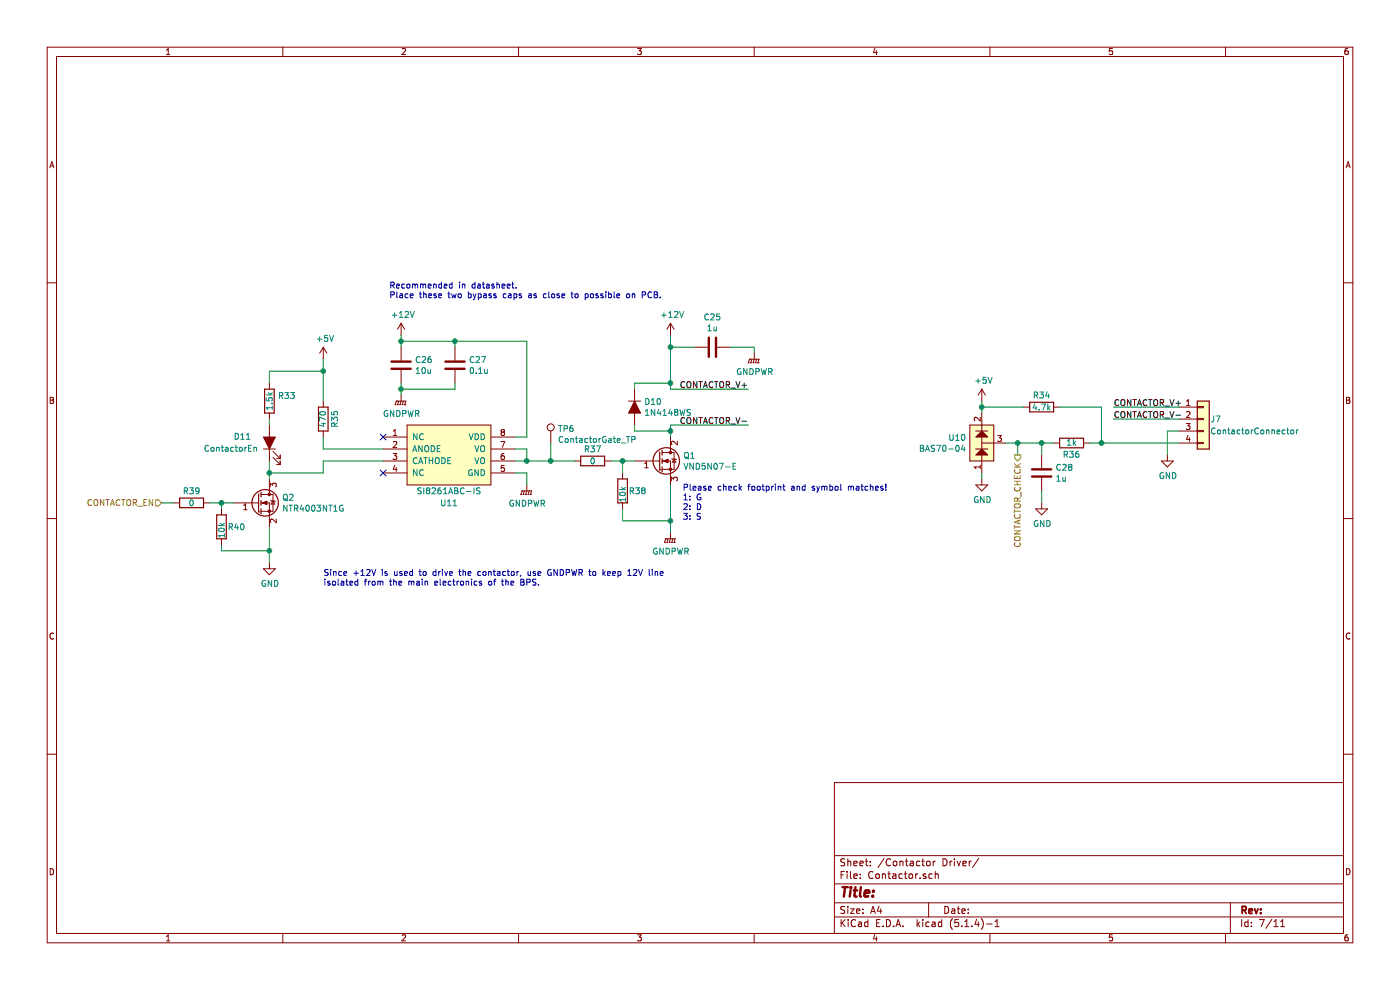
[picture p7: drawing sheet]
EESchema Schematic File Version 4
LIBS:BPSMaster-cache
EELAYER 30 0
EELAYER END
$Descr A4 11693 8268
encoding utf-8
Sheet 7 11
Title ""
Date ""
Rev ""
Comp ""
Comment1 ""
Comment2 ""
Comment3 ""
Comment4 ""
$EndDescr
$Comp
L Connector_Generic:Conn_01x04 J7
U 1 1
P 10050 3500
F 0 "J7" H 10200 3500 50  0000 R CNN
F 1 "ContactorConnector" H 10850 3400 50  0000 R CNN
F 2 "UTSVT_Connectors:Molex_MicroFit3.0_1x4xP3.00mm_PolarizingPeg_Vertical" H 10050 3500 50  0001 C CNN
F 3 "~" H 10050 3500 50  0001 C CNN
	1    10050 3500
	1    0    0    -1  
$EndComp
$Comp
L power:GND #PWR063
U 1 1
P 9750 3800
F 0 "#PWR063" H 9750 3550 50  0001 C CNN
F 1 "GND" H 9755 3627 50  0000 C CNN
F 2 "" H 9750 3800 50  0001 C CNN
F 3 "" H 9750 3800 50  0001 C CNN
	1    9750 3800
	1    0    0    -1  
$EndComp
$Comp
L Device:R R36
U 1 1
P 8950 3700
F 0 "R36" V 8850 3700 50  0000 C CNN
F 1 "1k" V 8950 3700 50  0000 C CNN
F 2 "Resistor_SMD:R_0805_2012Metric" V 8880 3700 50  0001 C CNN
F 3 "~" H 8950 3700 50  0001 C CNN
	1    8950 3700
	0    -1   -1   0   
$EndComp
Wire Wire Line
	9750 3800 9750 3600
Wire Wire Line
	9850 3700 9200 3700
$Comp
L Device:C C28
U 1 1
P 8700 3950
F 0 "C28" H 8815 3996 50  0000 L CNN
F 1 "1u" H 8815 3905 50  0000 L CNN
F 2 "Capacitor_SMD:C_0805_2012Metric" H 8738 3800 50  0001 C CNN
F 3 "~" H 8700 3950 50  0001 C CNN
	1    8700 3950
	1    0    0    -1  
$EndComp
Wire Wire Line
	8700 3800 8700 3700
Wire Wire Line
	8700 3700 8800 3700
Wire Wire Line
	8700 4200 8700 4100
$Comp
L BPSMaster-rescue:BAS70-04-utsvt-bps U?
U 1 1
P 8200 3500
AR Path="/5C304528" Ref="U?"  Part="1" 
AR Path="/5C38C674/5C304528" Ref="U10"  Part="1" 
F 0 "U10" H 8072 3346 50  0000 R CNN
F 1 "BAS70-04" H 8072 3255 50  0000 R CNN
F 2 "Package_TO_SOT_SMD:SOT-23" H 8650 3500 50  0001 C CNN
F 3 "" H 8650 3500 50  0001 C CNN
	1    8200 3500
	1    0    0    -1  
$EndComp
$Comp
L power:GND #PWR066
U 1 1
P 8700 4200
F 0 "#PWR066" H 8700 3950 50  0001 C CNN
F 1 "GND" H 8705 4027 50  0000 C CNN
F 2 "" H 8700 4200 50  0001 C CNN
F 3 "" H 8700 4200 50  0001 C CNN
	1    8700 4200
	1    0    0    -1  
$EndComp
Connection ~ 8700 3700
$Comp
L power:GND #PWR064
U 1 1
P 8200 4000
F 0 "#PWR064" H 8200 3750 50  0001 C CNN
F 1 "GND" H 8205 3827 50  0000 C CNN
F 2 "" H 8200 4000 50  0001 C CNN
F 3 "" H 8200 4000 50  0001 C CNN
	1    8200 4000
	1    0    0    -1  
$EndComp
Wire Wire Line
	8200 4000 8200 3950
$Comp
L power:+5V #PWR062
U 1 1
P 8200 3350
F 0 "#PWR062" H 8200 3200 50  0001 C CNN
F 1 "+5V" H 8215 3523 50  0000 C CNN
F 2 "" H 8200 3350 50  0001 C CNN
F 3 "" H 8200 3350 50  0001 C CNN
	1    8200 3350
	1    0    0    -1  
$EndComp
Text HLabel 8500 3800 3    50   Output ~ 0
CONTACTOR_CHECK
Wire Wire Line
	8500 3800 8500 3700
Connection ~ 8500 3700
Wire Wire Line
	8500 3700 8700 3700
Wire Wire Line
	8400 3700 8500 3700
Wire Wire Line
	9850 3500 9300 3500
Text Label 9300 3500 0    50   ~ 0
CONTACTOR_V-
Wire Wire Line
	9300 3400 9850 3400
Text Label 9300 3400 0    50   ~ 0
CONTACTOR_V+
Wire Wire Line
	9750 3600 9850 3600
Wire Wire Line
	5600 3250 6250 3250
Wire Wire Line
	5600 3550 5600 3600
$Comp
L Device:Q_NMOS_GDS Q1
U 1 1
P 5500 3850
F 0 "Q1" H 5705 3896 50  0000 L CNN
F 1 "VND5N07-E" H 5705 3805 50  0000 L CNN
F 2 "Package_TO_SOT_SMD:TO-252-2" H 5700 3950 50  0001 C CNN
F 3 "~" H 5500 3850 50  0001 C CNN
	1    5500 3850
	1    0    0    -1  
$EndComp
Text Label 6250 3250 2    50   ~ 0
CONTACTOR_V+
Wire Wire Line
	5600 3550 6250 3550
Text Label 6250 3550 2    50   ~ 0
CONTACTOR_V-
$Comp
L Device:R R38
U 1 1
P 5200 4100
F 0 "R38" H 5250 4100 50  0000 L CNN
F 1 "10k" V 5200 4000 50  0000 L CNN
F 2 "Resistor_SMD:R_0805_2012Metric" V 5130 4100 50  0001 C CNN
F 3 "~" H 5200 4100 50  0001 C CNN
	1    5200 4100
	1    0    0    -1  
$EndComp
Wire Wire Line
	5200 3950 5200 3850
Wire Wire Line
	5200 3850 5300 3850
Wire Wire Line
	5200 4250 5200 4350
Wire Wire Line
	5200 4350 5600 4350
Wire Wire Line
	5600 4350 5600 4050
Wire Wire Line
	5600 4450 5600 4350
Connection ~ 5600 4350
$Comp
L Device:R R37
U 1 1
P 4950 3850
F 0 "R37" V 4850 3850 50  0000 C CNN
F 1 "0" V 4950 3850 50  0000 C CNN
F 2 "Resistor_SMD:R_0805_2012Metric" V 4880 3850 50  0001 C CNN
F 3 "~" H 4950 3850 50  0001 C CNN
	1    4950 3850
	0    1    1    0   
$EndComp
Wire Wire Line
	5100 3850 5200 3850
Connection ~ 5200 3850
$Comp
L power:+12V #PWR057
U 1 1
P 3350 2800
F 0 "#PWR057" H 3350 2650 50  0001 C CNN
F 1 "+12V" H 3365 2973 50  0000 C CNN
F 2 "" H 3350 2800 50  0001 C CNN
F 3 "" H 3350 2800 50  0001 C CNN
	1    3350 2800
	1    0    0    -1  
$EndComp
$Comp
L Device:C C26
U 1 1
P 3350 3050
F 0 "C26" H 3465 3096 50  0000 L CNN
F 1 "10u" H 3465 3005 50  0000 L CNN
F 2 "Capacitor_SMD:C_0805_2012Metric" H 3388 2900 50  0001 C CNN
F 3 "~" H 3350 3050 50  0001 C CNN
	1    3350 3050
	1    0    0    -1  
$EndComp
$Comp
L Device:C C27
U 1 1
P 3800 3050
F 0 "C27" H 3915 3096 50  0000 L CNN
F 1 "0.1u" H 3915 3005 50  0000 L CNN
F 2 "Capacitor_SMD:C_0805_2012Metric" H 3838 2900 50  0001 C CNN
F 3 "~" H 3800 3050 50  0001 C CNN
	1    3800 3050
	1    0    0    -1  
$EndComp
Wire Wire Line
	3350 3300 3350 3250
Text Notes 2700 4900 0    50   ~ 0
Since +12V is used to drive the contactor, use GNDPWR to keep 12V line\nisolated from the main electronics of the BPS.
Wire Wire Line
	3350 3250 3800 3250
Wire Wire Line
	3800 3250 3800 3200
Connection ~ 3350 3250
Wire Wire Line
	3350 3250 3350 3200
Wire Wire Line
	3350 2800 3350 2850
Wire Wire Line
	3350 2850 3800 2850
Wire Wire Line
	3800 2850 3800 2900
Connection ~ 3350 2850
Wire Wire Line
	3350 2850 3350 2900
Connection ~ 3800 2850
Text Notes 3250 2500 0    50   ~ 0
Recommended in datasheet.\nPlace these two bypass caps as close to possible on PCB.
Wire Wire Line
	3800 2850 4400 2850
Wire Wire Line
	4300 3650 4400 3650
Wire Wire Line
	4400 3650 4400 2850
Wire Wire Line
	4400 4050 4400 3950
Wire Wire Line
	4400 3950 4300 3950
$Comp
L Device:R R35
U 1 1
P 2700 3500
F 0 "R35" V 2600 3500 50  0000 C CNN
F 1 "470" V 2700 3500 50  0000 C CNN
F 2 "Resistor_SMD:R_0805_2012Metric" V 2630 3500 50  0001 C CNN
F 3 "~" H 2700 3500 50  0001 C CNN
	1    2700 3500
	-1   0    0    1   
$EndComp
Text HLabel 1350 4200 0    50   Input ~ 0
CONTACTOR_EN
Text Notes 5700 4350 0    50   ~ 0
Please check footprint and symbol matches!\n1: G\n2: D\n3: S
NoConn ~ 3200 3950
NoConn ~ 3200 3650
$Comp
L Device:D_ALT D10
U 1 1
P 5300 3400
F 0 "D10" V 5254 3479 50  0000 L CNN
F 1 "1N4148WS" V 5345 3479 50  0000 L CNN
F 2 "Diode_SMD:D_SOD-323" H 5300 3400 50  0001 C CNN
F 3 "~" H 5300 3400 50  0001 C CNN
	1    5300 3400
	0    1    1    0   
$EndComp
Wire Wire Line
	5300 3250 5300 3200
Wire Wire Line
	5300 3200 5600 3200
Connection ~ 5600 3200
Wire Wire Line
	5600 3200 5600 3250
Wire Wire Line
	5300 3550 5300 3600
Wire Wire Line
	5300 3600 5600 3600
Connection ~ 5600 3600
Wire Wire Line
	5600 3600 5600 3650
Wire Wire Line
	4300 3850 4400 3850
$Comp
L Connector:TestPoint TP6
U 1 1
P 4600 3700
F 0 "TP6" H 4658 3820 50  0000 L CNN
F 1 "ContactorGate_TP" H 4658 3729 50  0000 L CNN
F 2 "TestPoint:TestPoint_Keystone_5005-5009_Compact" H 4800 3700 50  0001 C CNN
F 3 "~" H 4800 3700 50  0001 C CNN
	1    4600 3700
	1    0    0    -1  
$EndComp
Wire Wire Line
	4600 3700 4600 3850
Connection ~ 4600 3850
$Comp
L Device:R R33
U 1 1
P 2250 3350
F 0 "R33" H 2320 3396 50  0000 L CNN
F 1 "1.5k" V 2250 3350 50  0000 C CNN
F 2 "Resistor_SMD:R_0805_2012Metric" V 2180 3350 50  0001 C CNN
F 3 "~" H 2250 3350 50  0001 C CNN
	1    2250 3350
	1    0    0    -1  
$EndComp
Wire Wire Line
	2250 3200 2250 3100
$Comp
L Device:LED_ALT D11
U 1 1
P 2250 3700
F 0 "D11" V 2300 4000 50  0000 R CNN
F 1 "ContactorEn" V 2200 4250 50  0000 R CNN
F 2 "LED_SMD:LED_0805_2012Metric" H 2250 3700 50  0001 C CNN
F 3 "~" H 2250 3700 50  0001 C CNN
F 4 "Green" V 2250 3700 50  0001 C CNN "Color"
F 5 "APTD2012LCGCK" V 2250 3700 50  0001 C CNN "P/N"
	1    2250 3700
	0    -1   -1   0   
$EndComp
Wire Wire Line
	2250 3550 2250 3500
$Comp
L Device:R R34
U 1 1
P 8700 3400
F 0 "R34" V 8600 3400 50  0000 C CNN
F 1 "4.7k" V 8700 3400 50  0000 C CNN
F 2 "Resistor_SMD:R_0805_2012Metric" V 8630 3400 50  0001 C CNN
F 3 "~" H 8700 3400 50  0001 C CNN
	1    8700 3400
	0    1    1    0   
$EndComp
Wire Wire Line
	8200 3350 8200 3400
Wire Wire Line
	8200 3400 8550 3400
Connection ~ 8200 3400
Wire Wire Line
	8200 3400 8200 3450
Wire Wire Line
	8850 3400 9200 3400
Wire Wire Line
	9200 3400 9200 3700
Connection ~ 9200 3700
Wire Wire Line
	9200 3700 9100 3700
$Comp
L power:GNDPWR #PWR067
U 1 1
P 5600 4450
F 0 "#PWR067" H 5600 4250 50  0001 C CNN
F 1 "GNDPWR" H 5604 4296 50  0000 C CNN
F 2 "" H 5600 4400 50  0001 C CNN
F 3 "" H 5600 4400 50  0001 C CNN
	1    5600 4450
	1    0    0    -1  
$EndComp
$Comp
L power:GNDPWR #PWR061
U 1 1
P 3350 3300
F 0 "#PWR061" H 3350 3100 50  0001 C CNN
F 1 "GNDPWR" H 3354 3146 50  0000 C CNN
F 2 "" H 3350 3250 50  0001 C CNN
F 3 "" H 3350 3250 50  0001 C CNN
	1    3350 3300
	1    0    0    -1  
$EndComp
$Comp
L power:GNDPWR #PWR065
U 1 1
P 4400 4050
F 0 "#PWR065" H 4400 3850 50  0001 C CNN
F 1 "GNDPWR" H 4404 3896 50  0000 C CNN
F 2 "" H 4400 4000 50  0001 C CNN
F 3 "" H 4400 4000 50  0001 C CNN
	1    4400 4050
	1    0    0    -1  
$EndComp
Wire Wire Line
	4600 3850 4800 3850
Wire Wire Line
	2700 3100 2250 3100
Wire Wire Line
	2700 3750 3200 3750
$Comp
L Device:Q_NMOS_GSD Q?
U 1 1
P 2150 4200
AR Path="/5C392C6A/5C9B865E" Ref="Q?"  Part="1" 
AR Path="/5C38C674/5C9B865E" Ref="Q2"  Part="1" 
F 0 "Q2" H 2355 4246 50  0000 L CNN
F 1 "NTR4003NT1G" H 2355 4155 50  0000 L CNN
F 2 "Package_TO_SOT_SMD:SOT-23" H 2350 4300 50  0001 C CNN
F 3 "~" H 2150 4200 50  0001 C CNN
	1    2150 4200
	1    0    0    -1  
$EndComp
$Comp
L power:GND #PWR?
U 1 1
P 2250 4700
AR Path="/5C392C6A/5C9B866F" Ref="#PWR?"  Part="1" 
AR Path="/5C38C674/5C9B866F" Ref="#PWR068"  Part="1" 
F 0 "#PWR068" H 2250 4450 50  0001 C CNN
F 1 "GND" H 2255 4527 50  0000 C CNN
F 2 "" H 2250 4700 50  0001 C CNN
F 3 "" H 2250 4700 50  0001 C CNN
	1    2250 4700
	1    0    0    -1  
$EndComp
Wire Wire Line
	2250 4700 2250 4600
Connection ~ 2250 4600
Wire Wire Line
	1350 4200 1450 4200
Wire Wire Line
	2250 3850 2250 3950
Wire Wire Line
	2700 3650 2700 3750
Wire Wire Line
	2700 3100 2700 3350
Wire Wire Line
	2700 3850 2700 3950
Wire Wire Line
	2700 3950 2250 3950
Wire Wire Line
	2700 3850 3200 3850
Connection ~ 2250 3950
Wire Wire Line
	2250 3950 2250 4000
$Comp
L power:+5V #PWR060
U 1 1
P 2700 3000
F 0 "#PWR060" H 2700 2850 50  0001 C CNN
F 1 "+5V" H 2715 3173 50  0000 C CNN
F 2 "" H 2700 3000 50  0001 C CNN
F 3 "" H 2700 3000 50  0001 C CNN
	1    2700 3000
	1    0    0    -1  
$EndComp
Wire Wire Line
	2700 3000 2700 3100
Connection ~ 2700 3100
$Comp
L Device:R R39
U 1 1
P 1600 4200
F 0 "R39" V 1500 4200 50  0000 C CNN
F 1 "0" V 1600 4200 50  0000 C CNN
F 2 "Resistor_SMD:R_0805_2012Metric" V 1530 4200 50  0001 C CNN
F 3 "~" H 1600 4200 50  0001 C CNN
	1    1600 4200
	0    1    1    0   
$EndComp
$Comp
L Device:R R40
U 1 1
P 1850 4400
F 0 "R40" H 1900 4400 50  0000 L CNN
F 1 "10k" V 1850 4300 50  0000 L CNN
F 2 "Resistor_SMD:R_0805_2012Metric" V 1780 4400 50  0001 C CNN
F 3 "~" H 1850 4400 50  0001 C CNN
	1    1850 4400
	1    0    0    -1  
$EndComp
Wire Wire Line
	2250 4400 2250 4600
Wire Wire Line
	1850 4550 1850 4600
Wire Wire Line
	1850 4600 2250 4600
Wire Wire Line
	1750 4200 1850 4200
Wire Wire Line
	1850 4200 1850 4250
Connection ~ 1850 4200
Wire Wire Line
	1850 4200 1950 4200
$Comp
L BPSMaster-rescue:SI8261ABC-IS-utsvt-bps U11
U 1 1
P 3750 3550
F 0 "U11" H 3750 2900 50  0000 C CNN
F 1 "SI8261ABC-IS" H 3750 3000 50  0000 C CNN
F 2 "Package_SO:SOIC-8_3.9x4.9mm_P1.27mm" H 3750 3550 50  0001 C CNN
F 3 "" H 3750 3550 50  0001 C CNN
	1    3750 3550
	1    0    0    -1  
$EndComp
Wire Wire Line
	4300 3750 4400 3750
Wire Wire Line
	4400 3750 4400 3850
Connection ~ 4400 3850
Wire Wire Line
	4400 3850 4600 3850
$Comp
L power:+12V #PWR058
U 1 1
P 5600 2800
F 0 "#PWR058" H 5600 2650 50  0001 C CNN
F 1 "+12V" H 5615 2973 50  0000 C CNN
F 2 "" H 5600 2800 50  0001 C CNN
F 3 "" H 5600 2800 50  0001 C CNN
	1    5600 2800
	1    0    0    -1  
$EndComp
Wire Wire Line
	6300 2950 6300 2900
$Comp
L power:GNDPWR #PWR059
U 1 1
P 6300 2950
F 0 "#PWR059" H 6300 2750 50  0001 C CNN
F 1 "GNDPWR" H 6304 2796 50  0000 C CNN
F 2 "" H 6300 2900 50  0001 C CNN
F 3 "" H 6300 2900 50  0001 C CNN
	1    6300 2950
	1    0    0    -1  
$EndComp
Wire Wire Line
	6300 2900 6100 2900
Wire Wire Line
	5600 2900 5600 3200
Wire Wire Line
	5600 2800 5600 2900
Connection ~ 5600 2900
Wire Wire Line
	5800 2900 5600 2900
$Comp
L Device:C C25
U 1 1
P 5950 2900
F 0 "C25" V 5698 2900 50  0000 C CNN
F 1 "1u" V 5789 2900 50  0000 C CNN
F 2 "Capacitor_SMD:C_0805_2012Metric" H 5988 2750 50  0001 C CNN
F 3 "~" H 5950 2900 50  0001 C CNN
	1    5950 2900
	0    1    1    0   
$EndComp
$EndSCHEMATC
